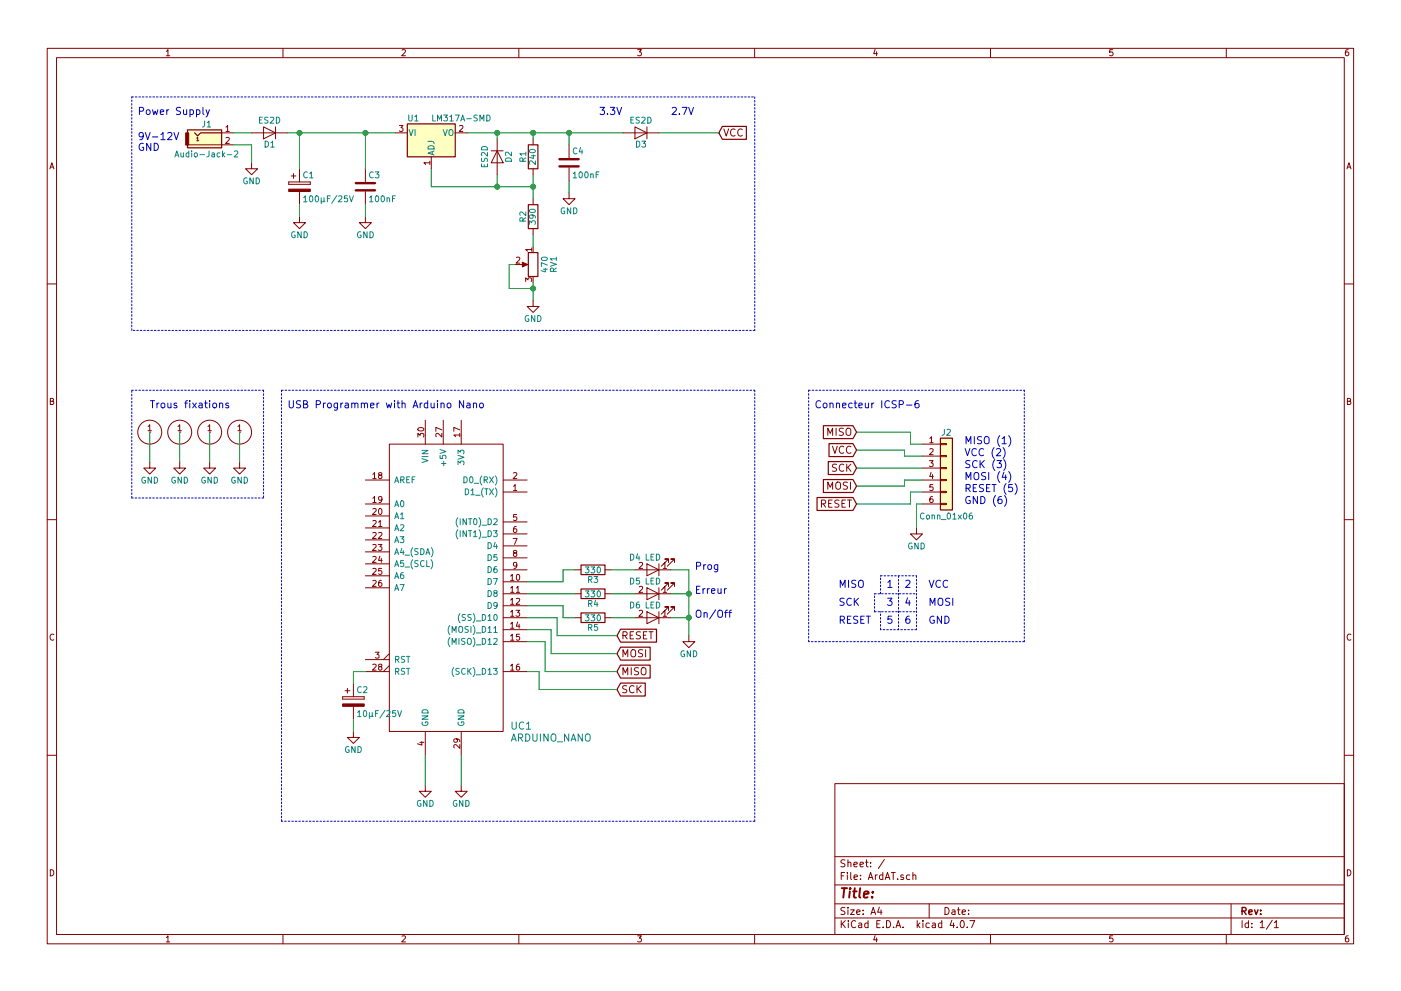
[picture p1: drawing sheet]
EESchema Schematic File Version 2
LIBS:power
LIBS:device
LIBS:switches
LIBS:relays
LIBS:motors
LIBS:transistors
LIBS:conn
LIBS:linear
LIBS:regul
LIBS:74xx
LIBS:cmos4000
LIBS:adc-dac
LIBS:memory
LIBS:xilinx
LIBS:microcontrollers
LIBS:dsp
LIBS:microchip
LIBS:analog_switches
LIBS:motorola
LIBS:texas
LIBS:intel
LIBS:audio
LIBS:interface
LIBS:digital-audio
LIBS:philips
LIBS:display
LIBS:cypress
LIBS:siliconi
LIBS:opto
LIBS:atmel
LIBS:contrib
LIBS:valves
LIBS:alex-library
EELAYER 25 0
EELAYER END
$Descr A4 11693 8268
encoding utf-8
Sheet 1 1
Title ""
Date ""
Rev ""
Comp ""
Comment1 ""
Comment2 ""
Comment3 ""
Comment4 ""
$EndDescr
$Comp
L ARDUINO_NANO UC1
U 1 1
P 3250 3700
F 0 "UC1" H 4350 1350 60  0000 C CNN
F 1 "ARDUINO_NANO" H 4600 1250 60  0000 C CNN
F 2 "alex-library:ARDUINO_NANO" V 3150 2500 60  0001 C CNN
F 3 "" V 3150 2500 60  0001 C CNN
	1    3250 3700
	1    0    0    -1  
$EndComp
$Comp
L GND #PWR01
U 1 1
P 3550 6550
F 0 "#PWR01" H 3550 6300 50  0001 C CNN
F 1 "GND" H 3550 6400 50  0000 C CNN
F 2 "" H 3550 6550 50  0001 C CNN
F 3 "" H 3550 6550 50  0001 C CNN
	1    3550 6550
	1    0    0    -1  
$EndComp
$Comp
L GND #PWR02
U 1 1
P 3850 6550
F 0 "#PWR02" H 3850 6300 50  0001 C CNN
F 1 "GND" H 3850 6400 50  0000 C CNN
F 2 "" H 3850 6550 50  0001 C CNN
F 3 "" H 3850 6550 50  0001 C CNN
	1    3850 6550
	1    0    0    -1  
$EndComp
$Comp
L CP C2
U 1 1
P 2950 5850
F 0 "C2" H 2975 5950 50  0000 L CNN
F 1 "10µF/25V" H 2975 5750 50  0000 L CNN
F 2 "alex-library:CP_Elec_5x5.3" H 2988 5700 50  0001 C CNN
F 3 "" H 2950 5850 50  0001 C CNN
	1    2950 5850
	1    0    0    -1  
$EndComp
$Comp
L GND #PWR03
U 1 1
P 2950 6100
F 0 "#PWR03" H 2950 5850 50  0001 C CNN
F 1 "GND" H 2950 5950 50  0000 C CNN
F 2 "" H 2950 6100 50  0001 C CNN
F 3 "" H 2950 6100 50  0001 C CNN
	1    2950 6100
	1    0    0    -1  
$EndComp
Text Notes 8050 3700 0    60   ~ 0
MISO (1)
Text Notes 8050 3900 0    60   ~ 0
SCK (3)
Text Notes 8050 4000 0    60   ~ 0
MOSI (4)
Text Notes 8050 4100 0    60   ~ 0
RESET (5)
Text Notes 8050 4200 0    60   ~ 0
GND (6)
$Comp
L R R3
U 1 1
P 4950 4750
F 0 "R3" V 5030 4750 50  0000 C CNN
F 1 "330" V 4950 4750 50  0000 C CNN
F 2 "alex-library:R_0805_HandSoldering" V 4880 4750 50  0001 C CNN
F 3 "" H 4950 4750 50  0001 C CNN
	1    4950 4750
	0    1    1    0   
$EndComp
$Comp
L R R4
U 1 1
P 4950 4950
F 0 "R4" V 5030 4950 50  0000 C CNN
F 1 "330" V 4950 4950 50  0000 C CNN
F 2 "alex-library:R_0805_HandSoldering" V 4880 4950 50  0001 C CNN
F 3 "" H 4950 4950 50  0001 C CNN
	1    4950 4950
	0    1    1    0   
$EndComp
$Comp
L R R5
U 1 1
P 4950 5150
F 0 "R5" V 5030 5150 50  0000 C CNN
F 1 "330" V 4950 5150 50  0000 C CNN
F 2 "alex-library:R_0805_HandSoldering" V 4880 5150 50  0001 C CNN
F 3 "" H 4950 5150 50  0001 C CNN
	1    4950 5150
	0    1    1    0   
$EndComp
$Comp
L LED D4
U 1 1
P 5450 4750
F 0 "D4" H 5600 4650 50  0000 C CNN
F 1 "LED" H 5450 4650 50  0000 C CNN
F 2 "alex-library:LED_D3.0mm" H 5450 4750 50  0001 C CNN
F 3 "" H 5450 4750 50  0001 C CNN
	1    5450 4750
	-1   0    0    1   
$EndComp
$Comp
L LED D5
U 1 1
P 5450 4950
F 0 "D5" H 5600 4850 50  0000 C CNN
F 1 "LED" H 5450 4850 50  0000 C CNN
F 2 "alex-library:LED_D3.0mm" H 5450 4950 50  0001 C CNN
F 3 "" H 5450 4950 50  0001 C CNN
	1    5450 4950
	-1   0    0    1   
$EndComp
$Comp
L LED D6
U 1 1
P 5450 5150
F 0 "D6" H 5600 5050 50  0000 C CNN
F 1 "LED" H 5450 5050 50  0000 C CNN
F 2 "alex-library:LED_D3.0mm" H 5450 5150 50  0001 C CNN
F 3 "" H 5450 5150 50  0001 C CNN
	1    5450 5150
	-1   0    0    1   
$EndComp
$Comp
L GND #PWR04
U 1 1
P 5750 5300
F 0 "#PWR04" H 5750 5050 50  0001 C CNN
F 1 "GND" H 5750 5150 50  0000 C CNN
F 2 "" H 5750 5300 50  0001 C CNN
F 3 "" H 5750 5300 50  0001 C CNN
	1    5750 5300
	1    0    0    -1  
$EndComp
Text GLabel 5150 5300 2    60   Input ~ 0
RESET
Text GLabel 5150 5450 2    60   Input ~ 0
MOSI
Text GLabel 5150 5600 2    60   Input ~ 0
MISO
Text GLabel 5150 5750 2    60   Input ~ 0
SCK
Text GLabel 7150 3600 0    60   Input ~ 0
MISO
Text GLabel 7150 3900 0    60   Input ~ 0
SCK
Text GLabel 7150 4050 0    60   Input ~ 0
MOSI
Text GLabel 7150 4200 0    60   Input ~ 0
RESET
Text Notes 8050 3800 0    60   ~ 0
VCC (2)
$Comp
L GND #PWR05
U 1 1
P 7650 4400
F 0 "#PWR05" H 7650 4150 50  0001 C CNN
F 1 "GND" H 7650 4250 50  0000 C CNN
F 2 "" H 7650 4400 50  0001 C CNN
F 3 "" H 7650 4400 50  0001 C CNN
	1    7650 4400
	1    0    0    -1  
$EndComp
Text Notes 5800 4750 0    60   ~ 0
Prog
Text Notes 5800 4950 0    60   ~ 0
Erreur
Text Notes 5800 5150 0    60   ~ 0
On/Off
$Comp
L M3-Hole H1
U 1 1
P 1250 3600
F 0 "H1" H 1250 3450 60  0001 C CNN
F 1 "M3-Hole" H 1300 3750 60  0001 C CNN
F 2 "alex-library:M3-Hole" H 1300 3650 60  0001 C CNN
F 3 "" H 1250 3600 60  0001 C CNN
	1    1250 3600
	1    0    0    -1  
$EndComp
$Comp
L GND #PWR06
U 1 1
P 1250 3850
F 0 "#PWR06" H 1250 3600 50  0001 C CNN
F 1 "GND" H 1250 3700 50  0000 C CNN
F 2 "" H 1250 3850 50  0001 C CNN
F 3 "" H 1250 3850 50  0001 C CNN
	1    1250 3850
	1    0    0    -1  
$EndComp
$Comp
L M3-Hole H2
U 1 1
P 1500 3600
F 0 "H2" H 1500 3450 60  0001 C CNN
F 1 "M3-Hole" H 1550 3750 60  0001 C CNN
F 2 "alex-library:M3-Hole" H 1550 3650 60  0001 C CNN
F 3 "" H 1500 3600 60  0001 C CNN
	1    1500 3600
	1    0    0    -1  
$EndComp
$Comp
L M3-Hole H3
U 1 1
P 1750 3600
F 0 "H3" H 1750 3450 60  0001 C CNN
F 1 "M3-Hole" H 1800 3750 60  0001 C CNN
F 2 "alex-library:M3-Hole" H 1800 3650 60  0001 C CNN
F 3 "" H 1750 3600 60  0001 C CNN
	1    1750 3600
	1    0    0    -1  
$EndComp
$Comp
L M3-Hole H4
U 1 1
P 2000 3600
F 0 "H4" H 2000 3450 60  0001 C CNN
F 1 "M3-Hole" H 2050 3750 60  0001 C CNN
F 2 "alex-library:M3-Hole" H 2050 3650 60  0001 C CNN
F 3 "" H 2000 3600 60  0001 C CNN
	1    2000 3600
	1    0    0    -1  
$EndComp
$Comp
L GND #PWR07
U 1 1
P 1500 3850
F 0 "#PWR07" H 1500 3600 50  0001 C CNN
F 1 "GND" H 1500 3700 50  0000 C CNN
F 2 "" H 1500 3850 50  0001 C CNN
F 3 "" H 1500 3850 50  0001 C CNN
	1    1500 3850
	1    0    0    -1  
$EndComp
$Comp
L GND #PWR08
U 1 1
P 1750 3850
F 0 "#PWR08" H 1750 3600 50  0001 C CNN
F 1 "GND" H 1750 3700 50  0000 C CNN
F 2 "" H 1750 3850 50  0001 C CNN
F 3 "" H 1750 3850 50  0001 C CNN
	1    1750 3850
	1    0    0    -1  
$EndComp
$Comp
L GND #PWR09
U 1 1
P 2000 3850
F 0 "#PWR09" H 2000 3600 50  0001 C CNN
F 1 "GND" H 2000 3700 50  0000 C CNN
F 2 "" H 2000 3850 50  0001 C CNN
F 3 "" H 2000 3850 50  0001 C CNN
	1    2000 3850
	1    0    0    -1  
$EndComp
Text Notes 1250 3400 0    60   ~ 0
Trous fixations
Text Notes 1150 950  0    60   ~ 0
Power Supply
Text Notes 1150 1250 0    60   ~ 0
9V-12V\nGND
$Comp
L D D1
U 1 1
P 2250 1100
F 0 "D1" H 2250 1200 50  0000 C CNN
F 1 "ES2D" H 2250 1000 50  0000 C CNN
F 2 "alex-library:D0-214" H 2250 1100 50  0001 C CNN
F 3 "" H 2250 1100 50  0001 C CNN
	1    2250 1100
	-1   0    0    1   
$EndComp
$Comp
L GND #PWR010
U 1 1
P 2100 1350
F 0 "#PWR010" H 2100 1100 50  0001 C CNN
F 1 "GND" H 2100 1200 50  0000 C CNN
F 2 "" H 2100 1350 50  0001 C CNN
F 3 "" H 2100 1350 50  0001 C CNN
	1    2100 1350
	1    0    0    -1  
$EndComp
$Comp
L CP C1
U 1 1
P 2500 1550
F 0 "C1" H 2525 1650 50  0000 L CNN
F 1 "100µF/25V" H 2525 1450 50  0000 L CNN
F 2 "alex-library:CP_Elec_6.3x7.7" H 2538 1400 50  0001 C CNN
F 3 "" H 2500 1550 50  0001 C CNN
	1    2500 1550
	1    0    0    -1  
$EndComp
$Comp
L C C3
U 1 1
P 3050 1550
F 0 "C3" H 3075 1650 50  0000 L CNN
F 1 "100nF" H 3075 1450 50  0000 L CNN
F 2 "alex-library:C_0805_HandSoldering" H 3088 1400 50  0001 C CNN
F 3 "" H 3050 1550 50  0001 C CNN
	1    3050 1550
	1    0    0    -1  
$EndComp
$Comp
L C C4
U 1 1
P 4750 1350
F 0 "C4" H 4775 1450 50  0000 L CNN
F 1 "100nF" H 4775 1250 50  0000 L CNN
F 2 "alex-library:C_0805_HandSoldering" H 4788 1200 50  0001 C CNN
F 3 "" H 4750 1350 50  0001 C CNN
	1    4750 1350
	1    0    0    -1  
$EndComp
$Comp
L GND #PWR011
U 1 1
P 2500 1800
F 0 "#PWR011" H 2500 1550 50  0001 C CNN
F 1 "GND" H 2500 1650 50  0000 C CNN
F 2 "" H 2500 1800 50  0001 C CNN
F 3 "" H 2500 1800 50  0001 C CNN
	1    2500 1800
	1    0    0    -1  
$EndComp
$Comp
L GND #PWR012
U 1 1
P 3050 1800
F 0 "#PWR012" H 3050 1550 50  0001 C CNN
F 1 "GND" H 3050 1650 50  0000 C CNN
F 2 "" H 3050 1800 50  0001 C CNN
F 3 "" H 3050 1800 50  0001 C CNN
	1    3050 1800
	1    0    0    -1  
$EndComp
$Comp
L GND #PWR013
U 1 1
P 4750 1600
F 0 "#PWR013" H 4750 1350 50  0001 C CNN
F 1 "GND" H 4750 1450 50  0000 C CNN
F 2 "" H 4750 1600 50  0001 C CNN
F 3 "" H 4750 1600 50  0001 C CNN
	1    4750 1600
	1    0    0    -1  
$EndComp
Text GLabel 6000 1100 2    60   Input ~ 0
VCC
Text GLabel 7150 3750 0    60   Input ~ 0
VCC
$Comp
L Conn_01x06 J2
U 1 1
P 7900 3900
F 0 "J2" H 7900 4200 50  0000 C CNN
F 1 "Conn_01x06" H 7900 3500 50  0000 C CNN
F 2 "alex-library:2x3-Pin-Connecteur" H 7900 3900 50  0001 C CNN
F 3 "" H 7900 3900 50  0001 C CNN
	1    7900 3900
	1    0    0    -1  
$EndComp
$Comp
L Audio-Jack-2 J1
U 1 1
P 1750 1100
F 0 "J1" H 1725 1175 50  0000 C CNN
F 1 "Audio-Jack-2" H 1725 925 50  0000 C CNN
F 2 "alex-library:Connecteur-Embase-Debrochable-2_Voies" H 2000 1100 50  0001 C CNN
F 3 "" H 2000 1100 50  0001 C CNN
	1    1750 1100
	1    0    0    -1  
$EndComp
Text Notes 2400 3400 0    60   ~ 0
USB Programmer with Arduino Nano
Text Notes 6800 3400 0    60   ~ 0
Connecteur ICSP-6
Text Notes 7000 4900 0    60   ~ 0
MISO
Text Notes 7750 5050 0    60   ~ 0
MOSI
Text Notes 7000 5050 0    60   ~ 0
SCK
Text Notes 7750 5200 0    60   ~ 0
GND
Text Notes 7750 4900 0    60   ~ 0
VCC
Text Notes 7000 5200 0    60   ~ 0
RESET
Text Notes 7400 4900 0    60   ~ 0
1
Text Notes 7550 4900 0    60   ~ 0
2
Text Notes 7400 5050 0    60   ~ 0
3
Text Notes 7550 5050 0    60   ~ 0
4
Text Notes 7400 5200 0    60   ~ 0
5
Text Notes 7550 5200 0    60   ~ 0
6
$Comp
L D D3
U 1 1
P 5350 1100
F 0 "D3" H 5350 1200 50  0000 C CNN
F 1 "ES2D" H 5350 1000 50  0000 C CNN
F 2 "alex-library:D0-214" H 5350 1100 50  0001 C CNN
F 3 "" H 5350 1100 50  0001 C CNN
	1    5350 1100
	-1   0    0    1   
$EndComp
$Comp
L R R1
U 1 1
P 4450 1300
F 0 "R1" V 4530 1300 50  0000 C CNN
F 1 "240" V 4450 1300 50  0000 C CNN
F 2 "alex-library:R_0805_HandSoldering" V 4380 1300 50  0001 C CNN
F 3 "" H 4450 1300 50  0001 C CNN
	1    4450 1300
	-1   0    0    1   
$EndComp
$Comp
L R R2
U 1 1
P 4450 1800
F 0 "R2" V 4530 1800 50  0000 C CNN
F 1 "390" V 4450 1800 50  0000 C CNN
F 2 "alex-library:R_0805_HandSoldering" V 4380 1800 50  0001 C CNN
F 3 "" H 4450 1800 50  0001 C CNN
	1    4450 1800
	-1   0    0    1   
$EndComp
Text Notes 5000 950  0    60   ~ 0
3.3V
$Comp
L LM317A-SMD U1
U 1 1
P 3600 1100
F 0 "U1" H 3450 1225 50  0000 C CNN
F 1 "LM317A-SMD" H 3600 1225 50  0000 L CNN
F 2 "alex-library:T0-252-SMD" H 3600 1350 50  0001 C CIN
F 3 "" H 3600 1100 50  0001 C CNN
	1    3600 1100
	1    0    0    -1  
$EndComp
$Comp
L D D2
U 1 1
P 4150 1300
F 0 "D2" H 4150 1400 50  0000 C CNN
F 1 "ES2D" H 4150 1200 50  0000 C CNN
F 2 "alex-library:D0-214" H 4150 1300 50  0001 C CNN
F 3 "" H 4150 1300 50  0001 C CNN
	1    4150 1300
	0    1    1    0   
$EndComp
$Comp
L POT RV1
U 1 1
P 4450 2200
F 0 "RV1" V 4275 2200 50  0000 C CNN
F 1 "470" V 4350 2200 50  0000 C CNN
F 2 "alex-library:Potentiometer_Trimmer_Bourns_3296X" H 4450 2200 50  0001 C CNN
F 3 "" H 4450 2200 50  0001 C CNN
	1    4450 2200
	-1   0    0    -1  
$EndComp
Wire Wire Line
	3550 6300 3550 6550
Wire Wire Line
	3850 6300 3850 6550
Wire Wire Line
	2950 6000 2950 6100
Wire Wire Line
	3050 5600 2950 5600
Wire Wire Line
	2950 5600 2950 5700
Wire Wire Line
	4400 4950 4800 4950
Wire Wire Line
	4800 4750 4700 4750
Wire Wire Line
	4700 4750 4700 4850
Wire Wire Line
	4700 4850 4400 4850
Wire Wire Line
	4800 5150 4700 5150
Wire Wire Line
	4700 5150 4700 5050
Wire Wire Line
	4700 5050 4400 5050
Wire Wire Line
	5100 4750 5300 4750
Wire Wire Line
	5100 4950 5300 4950
Wire Wire Line
	5100 5150 5300 5150
Wire Wire Line
	5600 4750 5750 4750
Wire Wire Line
	5750 4750 5750 5300
Wire Wire Line
	5600 5150 5750 5150
Connection ~ 5750 5150
Wire Wire Line
	5600 4950 5750 4950
Connection ~ 5750 4950
Wire Wire Line
	4400 5150 4650 5150
Wire Wire Line
	4650 5150 4650 5300
Wire Wire Line
	4650 5300 5150 5300
Wire Wire Line
	4400 5250 4600 5250
Wire Wire Line
	4400 5350 4550 5350
Wire Wire Line
	4600 5250 4600 5450
Wire Wire Line
	4600 5450 5150 5450
Wire Wire Line
	4550 5350 4550 5600
Wire Wire Line
	4550 5600 5150 5600
Wire Wire Line
	4400 5600 4500 5600
Wire Wire Line
	4500 5600 4500 5750
Wire Wire Line
	4500 5750 5150 5750
Wire Wire Line
	1250 3600 1250 3850
Wire Wire Line
	1500 3600 1500 3850
Wire Wire Line
	1750 3600 1750 3850
Wire Wire Line
	2000 3600 2000 3850
Wire Notes Line
	1100 3250 2200 3250
Wire Notes Line
	2200 3250 2200 4150
Wire Notes Line
	2200 4150 1100 4150
Wire Notes Line
	1100 4150 1100 3250
Wire Wire Line
	3050 1700 3050 1800
Wire Wire Line
	2500 1700 2500 1800
Wire Wire Line
	4750 1500 4750 1600
Wire Wire Line
	7150 3600 7600 3600
Wire Wire Line
	7600 3600 7600 3700
Wire Wire Line
	7600 3700 7700 3700
Wire Wire Line
	7150 3750 7550 3750
Wire Wire Line
	7550 3750 7550 3800
Wire Wire Line
	7550 3800 7700 3800
Wire Wire Line
	7150 3900 7700 3900
Wire Wire Line
	7150 4050 7550 4050
Wire Wire Line
	7550 4050 7550 4000
Wire Wire Line
	7550 4000 7700 4000
Wire Wire Line
	7150 4200 7600 4200
Wire Wire Line
	7600 4200 7600 4100
Wire Wire Line
	7600 4100 7700 4100
Wire Wire Line
	7700 4200 7650 4200
Wire Wire Line
	7650 4200 7650 4400
Wire Wire Line
	1950 1100 2100 1100
Wire Wire Line
	1950 1200 2100 1200
Wire Wire Line
	2100 1200 2100 1350
Wire Notes Line
	2350 3250 6300 3250
Wire Notes Line
	6300 3250 6300 6850
Wire Notes Line
	6300 6850 2350 6850
Wire Notes Line
	2350 6850 2350 3250
Wire Notes Line
	7350 4800 7650 4800
Wire Notes Line
	7650 4800 7650 5250
Wire Notes Line
	7650 5250 7350 5250
Wire Notes Line
	7350 5250 7350 5100
Wire Notes Line
	7300 5100 7650 5100
Wire Notes Line
	7300 5100 7300 4950
Wire Notes Line
	7300 4950 7650 4950
Wire Notes Line
	7350 4950 7350 4800
Wire Notes Line
	7500 4800 7500 5250
Wire Notes Line
	6750 3250 8550 3250
Wire Notes Line
	8550 3250 8550 5350
Wire Notes Line
	8550 5350 6750 5350
Wire Notes Line
	6750 5350 6750 3250
Wire Wire Line
	2400 1100 3300 1100
Wire Wire Line
	2500 1100 2500 1400
Wire Wire Line
	3050 1100 3050 1400
Connection ~ 2500 1100
Connection ~ 3050 1100
Wire Wire Line
	4450 1450 4450 1650
Wire Wire Line
	3600 1550 4450 1550
Wire Wire Line
	4150 1550 4150 1450
Connection ~ 4450 1550
Wire Wire Line
	3600 1550 3600 1400
Connection ~ 4150 1550
Wire Wire Line
	4450 2050 4450 1950
Wire Wire Line
	4450 2350 4450 2500
Wire Wire Line
	4450 2400 4250 2400
Wire Wire Line
	4250 2400 4250 2200
Wire Wire Line
	4250 2200 4300 2200
$Comp
L GND #PWR014
U 1 1
P 4450 2500
F 0 "#PWR014" H 4450 2250 50  0001 C CNN
F 1 "GND" H 4450 2350 50  0000 C CNN
F 2 "" H 4450 2500 50  0001 C CNN
F 3 "" H 4450 2500 50  0001 C CNN
	1    4450 2500
	1    0    0    -1  
$EndComp
Connection ~ 4450 2400
Text Notes 5600 950  0    60   ~ 0
2.7V
Wire Wire Line
	3900 1100 5200 1100
Wire Wire Line
	4150 1100 4150 1150
Wire Wire Line
	4450 1100 4450 1150
Connection ~ 4150 1100
Wire Wire Line
	4750 1100 4750 1200
Connection ~ 4450 1100
Connection ~ 4750 1100
Wire Wire Line
	5500 1100 6000 1100
Wire Notes Line
	1100 800  6300 800 
Wire Notes Line
	6300 800  6300 2750
Wire Notes Line
	6300 2750 1100 2750
Wire Notes Line
	1100 2750 1100 800 
$EndSCHEMATC
